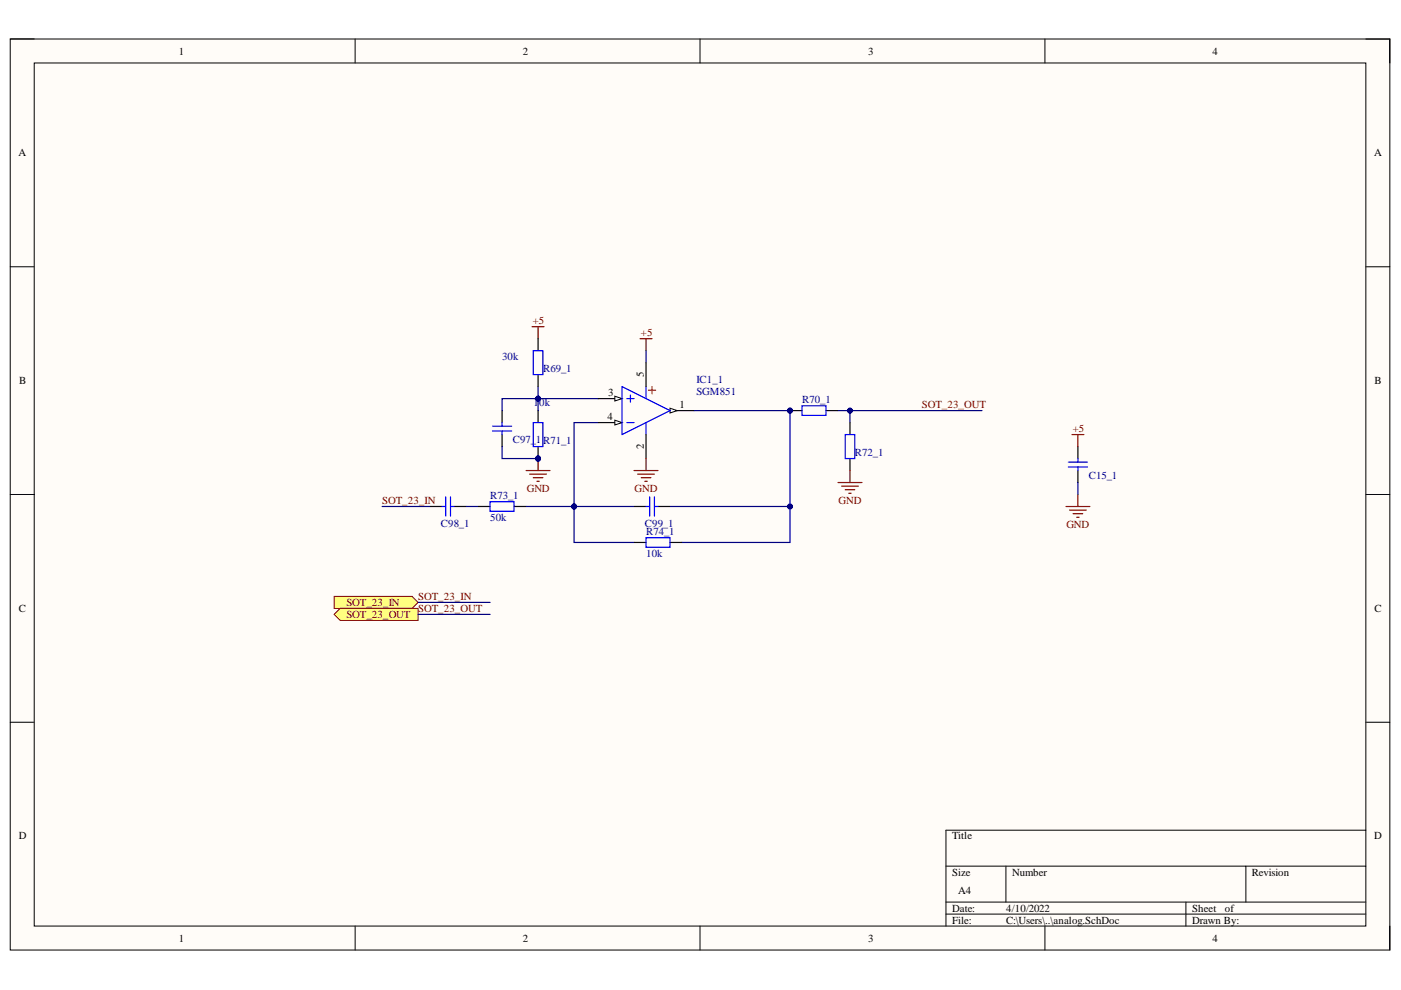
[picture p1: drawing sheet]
<svg xmlns="http://www.w3.org/2000/svg" width="297mm" height="210mm" viewBox="0 0 297 210" stroke-linecap="round" stroke-linejoin="round" font-family="sans-serif">
<path d="M2.2 8.3h292.5v193.1h-292.5z" fill-rule="evenodd" fill="#fffcf8"/>
<path d="M2.2 8.3h292.5v193.1h-292.5z" fill="none" stroke="#000" stroke-width=".21"/>
<path d="M7.3 13.4h282.3v182.9h-282.3z" fill-rule="evenodd" fill="#fffcf8"/>
<g fill="none" stroke="#000" stroke-width=".21">
<path d="M2.2 8.3h5.1M7.3 13.4h282.3v182.9h-282.3zM75.3 8.3v5M148.4 8.3v5M221.5 8.3v5.1M289.6 8.3h5.1v5.1M2.2 56.6h5.1M289.6 56.6h5.1M2.2 104.8h5.1M289.6 104.8h5.1M2.2 153.1h5.1M289.6 153.1h5.1"/>
<path d="M289.6 176h-89v20.3M75.3 196.3v5.1M148.4 196.3v5.1M200.6 183.6h89M200.6 191.3h89M200.6 193.8h89M213.3 183.6v7.7M221.5 196.3v5.1M251.4 191.3v5M264.1 183.6v7.7M294.7 196.3v5.1"/>
</g>
<path d="M126.8 89.6h5.1" fill="none" stroke="#000" stroke-width=".25"/>
<path d="M130.4 89.1l1.5 .5-1.5 .5z" fill="#f8fcff"/>
<path d="M130.4 89.1l1.5 .5-1.5 .5z" fill="none" stroke="#000" stroke-width=".21"/>
<path d="M126.8 84.5h5.1" fill="none" stroke="#000" stroke-width=".25"/>
<path d="M130.4 84l1.5 .5-1.5 .5z" fill="#f8fcff"/>
<path d="M130.4 84l1.5 .5-1.5 .5z" fill="none" stroke="#000" stroke-width=".21"/>
<path d="M142.1 87.1h5" fill="none" stroke="#000" stroke-width=".25"/>
<path d="M142.1 86.5l1.5 .6-1.5 .5z" fill="#f8fcff"/>
<path d="M142.1 86.5l1.5 .6-1.5 .5z" fill="none" stroke="#000" stroke-width=".21"/>
<g fill="none" stroke="#00f" stroke-width=".25">
<path d="M113.1 74.3h2v5.1h-2zM131.9 82l10.2 5.1-10.2 5zM132.9 89.6h1.5M132.9 84.5h1.5M133.7 83.8v1.5M137 82v2.5M137 89.6v2.5M103.9 106.4h5.1v2h-5.1zM137 114h5.1v2h-5.1zM137 107.4h.7M137.7 105.4v4M138.8 105.4v4"/>
<path d="M138.8 107.4h.7"/>
</g>
<path d="M114.1 71.8v2.5M114.1 79.4v2.6M137 76.9v5.1M137 92.1v5.1M101.4 107.4h2.5M109 107.4h2.5M134.4 115h2.6M134.4 107.4h2.6M139.5 107.4h2.6M142.1 115h2.5" fill="none" stroke="#000" stroke-width=".25"/>
<path d="M137.5 82.7h1.5M138.2 82v1.5" fill="none" stroke="#f00" stroke-width=".25"/>
<path d="M112.8 69.3h2.6M114.1 69.3v2.5M135.7 71.8h2.5M137 71.8v2.5M134.4 99.8h5.1M137 97.2v2.6M135.2 100.5h3.6M136 101.3h2M136.7 102h.5" fill="none" stroke="#800000" stroke-width=".25"/>
<circle cx="114.1" cy="97.2" r=".51" fill="#000080"/>
<circle cx="114.1" cy="97.2" r=".51" fill="none" stroke="#000080" stroke-width=".21"/>
<path d="M114.1 87.1v2.5M114.1 94.7v2.5" fill="none" stroke="#000" stroke-width=".25"/>
<circle cx="114.1" cy="97.2" r=".51" fill="#000080"/>
<circle cx="114.1" cy="97.2" r=".51" fill="none" stroke="#000080" stroke-width=".21"/>
<path d="M113.1 89.6h2v5.1h-2z" fill="none" stroke="#00f" stroke-width=".25"/>
<path d="M111.5 99.8h5.1M114.1 97.2v2.6M112.3 100.5h3.6M113.1 101.3h2M113.8 102h.5" fill="none" stroke="#800000" stroke-width=".25"/>
<circle cx="114.1" cy="97.2" r=".51" fill="#000080"/>
<circle cx="114.1" cy="97.2" r=".51" fill="none" stroke="#000080" stroke-width=".21"/>
<path d="M106.5 87.1v2.5M106.5 92.1v2.6M91.2 107.4h2.5M96.3 107.4h2.5" fill="none" stroke="#000" stroke-width=".25"/>
<path d="M104.4 91.4h4.1M104.4 90.4h4.1M106.5 89.6v.8M106.5 91.4v.7M93.7 107.4h.8M94.5 105.4v4M95.5 105.4v4M95.5 107.4h.8" fill="none" stroke="#00f" stroke-width=".25"/>
<circle cx="167.5" cy="87.1" r=".51" fill="#000080"/>
<circle cx="167.5" cy="87.1" r=".51" fill="none" stroke="#000080" stroke-width=".21"/>
<path d="M167.5 87.1h2.5M175.1 87.1h2.6" fill="none" stroke="#000" stroke-width=".25"/>
<circle cx="167.5" cy="87.1" r=".51" fill="#000080"/>
<circle cx="167.5" cy="87.1" r=".51" fill="none" stroke="#000080" stroke-width=".21"/>
<path d="M170 86h5.1v2.1h-5.1zM179.2 92.1h2v5.1h-2z" fill="none" stroke="#00f" stroke-width=".25"/>
<path d="M180.2 89.6v2.5M180.2 97.2v2.6" fill="none" stroke="#000" stroke-width=".25"/>
<path d="M180.2 99.8v2.5M177.7 102.3h5.1M178.4 103.1h3.6M179.2 103.8h2M180 104.6h.5" fill="none" stroke="#800000" stroke-width=".25"/>
<path d="M70.8 126.4h16.6l1.2 1.3-1.2 1.3h-16.6z" fill-rule="evenodd" fill="#ffff80"/>
<path d="M70.8 126.4h16.6l1.2 1.3-1.2 1.3h-16.6z" fill="none" stroke="#800000" stroke-width=".21"/>
<path d="M72.1 129h16.5v2.5h-16.5l-1.3-1.2z" fill-rule="evenodd" fill="#ffff80"/>
<path d="M72.1 129h16.5v2.5h-16.5l-1.3-1.2z" fill="none" stroke="#800000" stroke-width=".21"/>
<path d="M227.3 92.1h2.5M228.5 92.1v2.6M226 107.4h5.1M226.8 108.2h3.5M227.5 108.9h2.1M228.3 109.7h.5M228.5 104.8v2.6" fill="none" stroke="#800000" stroke-width=".25"/>
<path d="M228.5 94.7v2.5M228.5 99.8v2.5" fill="none" stroke="#000" stroke-width=".25"/>
<path d="M226.5 98h4.1M226.5 99h4.1M228.5 97.2v.8M228.5 99v.8" fill="none" stroke="#00f" stroke-width=".25"/>
<path d="M137 74.3v2.6M106.5 94.7v2.5h7.6M81 107.4h10.2M98.8 107.4h2.6M88.6 130.3h15.3M88.6 127.7h15.3" fill="none" stroke="#000080" stroke-width=".25"/>
<circle cx="114.1" cy="97.2" r=".51" fill="#000080"/>
<circle cx="114.1" cy="97.2" r=".51" fill="none" stroke="#000080" stroke-width=".21"/>
<path d="M114.1 84.5h-7.6v2.6" fill="none" stroke="#000080" stroke-width=".25"/>
<circle cx="114.1" cy="84.5" r=".51" fill="#000080"/>
<circle cx="114.1" cy="84.5" r=".51" fill="none" stroke="#000080" stroke-width=".21"/>
<path d="M111.5 107.4h10.2" fill="none" stroke="#000080" stroke-width=".25"/>
<circle cx="121.7" cy="107.4" r=".51" fill="#000080"/>
<circle cx="121.7" cy="107.4" r=".51" fill="none" stroke="#000080" stroke-width=".21"/>
<path d="M114.1 84.5h12.7" fill="none" stroke="#000080" stroke-width=".25"/>
<circle cx="114.1" cy="84.5" r=".51" fill="#000080"/>
<circle cx="114.1" cy="84.5" r=".51" fill="none" stroke="#000080" stroke-width=".21"/>
<path d="M126.8 89.6h-5.1v25.4h12.7" fill="none" stroke="#000080" stroke-width=".25"/>
<circle cx="121.7" cy="107.4" r=".51" fill="#000080"/>
<circle cx="121.7" cy="107.4" r=".51" fill="none" stroke="#000080" stroke-width=".21"/>
<path d="M121.7 107.4h12.7" fill="none" stroke="#000080" stroke-width=".25"/>
<circle cx="121.7" cy="107.4" r=".51" fill="#000080"/>
<circle cx="121.7" cy="107.4" r=".51" fill="none" stroke="#000080" stroke-width=".21"/>
<path d="M142.1 107.4h25.4" fill="none" stroke="#000080" stroke-width=".25"/>
<circle cx="167.5" cy="107.4" r=".51" fill="#000080"/>
<circle cx="167.5" cy="107.4" r=".51" fill="none" stroke="#000080" stroke-width=".21"/>
<path d="M147.1 87.1h20.4v27.9h-22.9" fill="none" stroke="#000080" stroke-width=".25"/>
<circle cx="167.5" cy="87.1" r=".51" fill="#000080"/>
<circle cx="167.5" cy="87.1" r=".51" fill="none" stroke="#000080" stroke-width=".21"/>
<circle cx="167.5" cy="107.4" r=".51" fill="#000080"/>
<circle cx="167.5" cy="107.4" r=".51" fill="none" stroke="#000080" stroke-width=".21"/>
<path d="M177.7 87.1h2.5v2.5" fill="none" stroke="#000080" stroke-width=".25"/>
<circle cx="180.2" cy="87.1" r=".51" fill="#000080"/>
<circle cx="180.2" cy="87.1" r=".51" fill="none" stroke="#000080" stroke-width=".21"/>
<path d="M180.2 87.1h28" fill="none" stroke="#000080" stroke-width=".25"/>
<circle cx="180.2" cy="87.1" r=".51" fill="#000080"/>
<circle cx="180.2" cy="87.1" r=".51" fill="none" stroke="#000080" stroke-width=".21"/>
<path d="M114.1 82v5.1" fill="none" stroke="#000080" stroke-width=".25"/>
<circle cx="114.1" cy="84.5" r=".51" fill="#000080"/>
<circle cx="114.1" cy="84.5" r=".51" fill="none" stroke="#000080" stroke-width=".21"/>
<path d="M228.5 102.3v2.5" fill="none" stroke="#000080" stroke-width=".25"/>
<g font-size="2.3">
<text x="37.9" y="11.6">1</text>
<text x="110.8" y="11.6">2</text>
<text x="184" y="11.6">3</text>
<text x="257.1" y="11.6">4</text>
<text x="3.9" y="33.1">A</text>
<text x="291.3" y="33.1">A</text>
<text x="4.1" y="81.4">B</text>
<text x="129" y="84">3</text>
<text x="136.5" y="79.9" transform="rotate(-90 136.5 79.9)">5</text>
<text x="291.4" y="81.4">B</text>
<text x="128.8" y="89">4</text>
<text x="144.1" y="86.5">1</text>
<text x="136.5" y="95.2" transform="rotate(-90 136.5 95.2)">2</text>
<text x="4" y="129.7">C</text>
<text x="291.4" y="129.7">C</text>
<text x="4" y="178">D</text>
<text x="201.9" y="178">Title</text>
<text x="291.3" y="178">D</text>
<text x="201.9" y="185.7">Size</text>
<text x="214.6" y="185.7">Number</text>
<text x="265.4" y="185.7">Revision</text>
<text x="203.2" y="189.5">A4</text>
<text x="201.9" y="193.3">Date:</text>
<text x="201.9" y="195.8">File:</text>
<text x="213.3" y="193.3">4/10/2022</text>
<text x="213.3" y="195.8">C:\Users\..\analog.SchDoc</text>
<text x="252.7" y="193.3">Sheet</text>
<text x="252.7" y="195.8">Drawn By:</text>
<text x="259.7" y="193.3">of</text>
<text x="37.9" y="199.6">1</text>
<text x="110.8" y="199.6">2</text>
<text x="184" y="199.6">3</text>
<text x="257.1" y="199.6">4</text>
</g>
<g font-size="2.3" fill="#800000">
<text x="113" y="68.7">+5</text>
<text x="135.9" y="71.3">+5</text>
<text x="195.5" y="86.5">SOT_23_OUT</text>
<text x="227.4" y="91.6">+5</text>
<text x="81.1" y="106.9">SOT_23_IN</text>
<text x="111.7" y="104.3">GND</text>
<text x="134.5" y="104.3">GND</text>
<text x="177.8" y="106.9">GND</text>
<text x="226.1" y="111.9">GND</text>
<text x="73.4" y="128.4">SOT_23_IN</text>
<text x="73.4" y="131">SOT_23_OUT</text>
<text x="88.7" y="127.2">SOT_23_IN</text>
<text x="88.7" y="129.7">SOT_23_OUT</text>
</g>
<g font-size="2.3" fill="#000080">
<text x="106.4" y="76.3">30k</text>
<text x="115.2" y="78.9">R69_1</text>
<text x="147.7" y="81.2">IC1_1</text>
<text x="147.7" y="83.7">SGM851</text>
<text x="113.1" y="86">1</text>
<text x="114.3" y="86">0k</text>
<text x="170.1" y="85.5">R70_1</text>
<text x="108.7" y="93.9">C97_</text>
<text x="113.6" y="93.9">1</text>
<text x="115.2" y="94.2">R71_1</text>
<text x="181.2" y="96.7">R72_1</text>
<text x="230.8" y="101.5">C15_1</text>
<text x="103.9" y="105.9">R73_1</text>
<text x="93.5" y="111.7">C98_1</text>
<text x="103.9" y="110.4">50k</text>
<text x="136.7" y="111.7">C99_1</text>
<text x="137" y="113.5">R74_1</text>
<text x="137" y="118">10k</text>
</g>
</svg>
